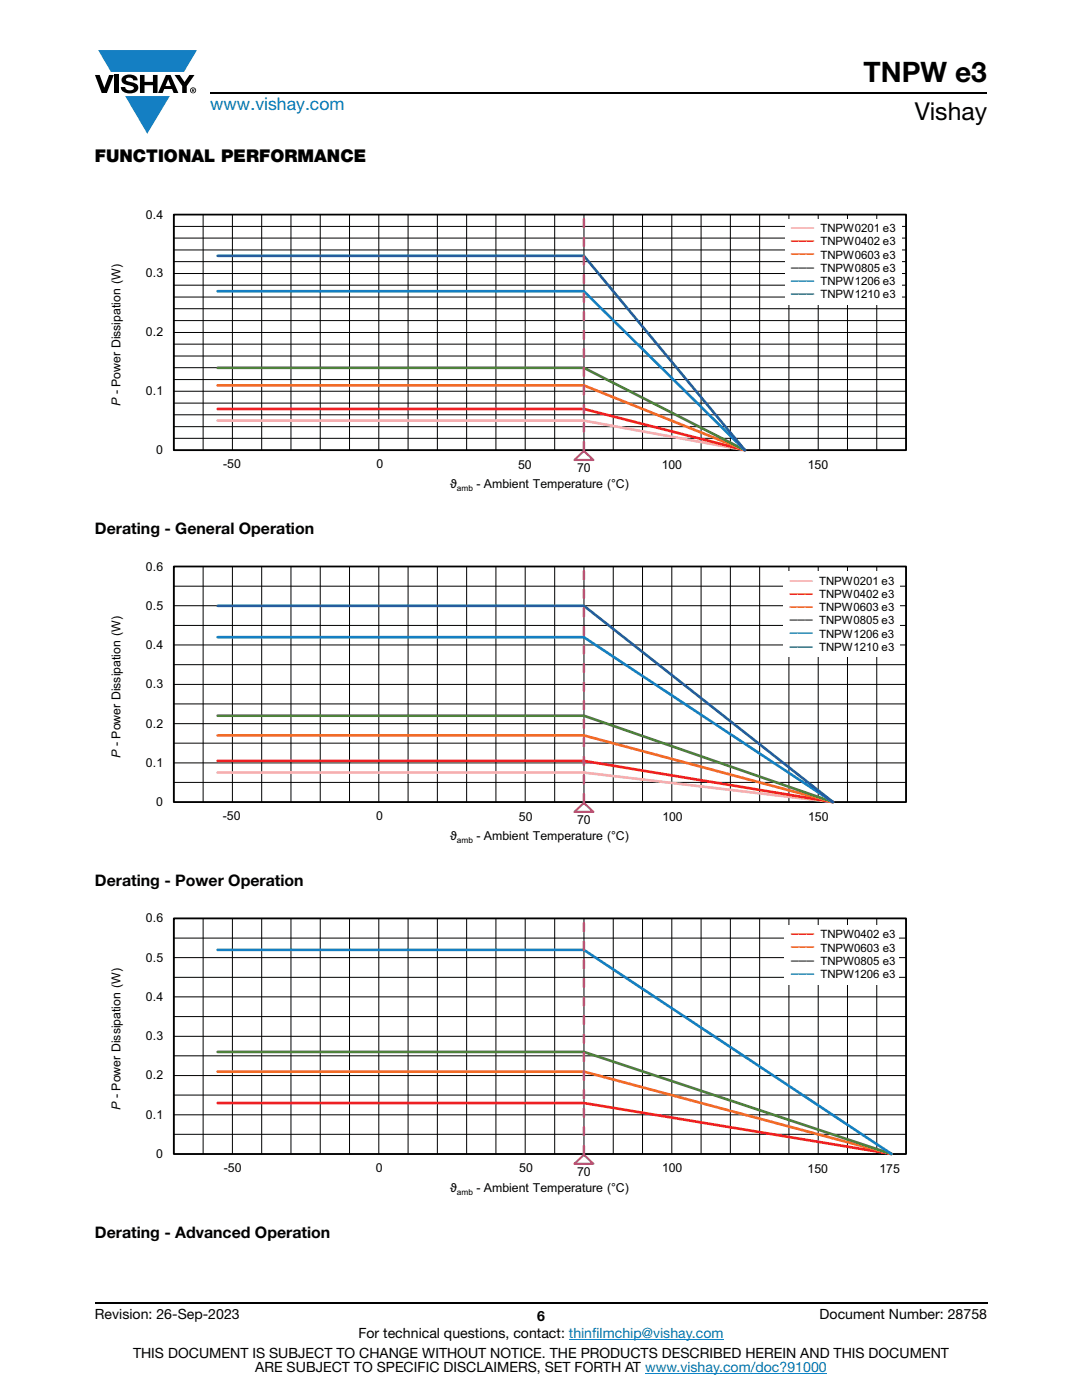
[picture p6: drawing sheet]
<svg xmlns="http://www.w3.org/2000/svg" width="216mm" height="279mm" viewBox="0 0 216 279" stroke-linecap="round" stroke-linejoin="round" font-family="sans-serif">
<g fill="#147fc3">
<path d="M19.6 10h19.7l-2.6 4.3h-1.1h-13.5z"/>
<path d="M25 19.2h8.9l-4.5 7.5z"/>
</g>
<g fill="#000">
<path d="M18.9 15h1l.9 2.5 1-2.5h.9l-1.4 3.6h-1zM22.9 15h.9v3.6h-.9zM24.6 15.3a2.1 2.1 0 0 1 2.8 .3l.1 .4h-.9a.79 .79 0 0 0-.7-.5 .79 .79 0 0 0-.8 .4l.3 .3 1 .2a1.08 1.08 0 0 1 1.2 1 1.08 1.08 0 0 1-1.1 1.2 1.73 1.73 0 0 1-2.4-1.2h.9a.96 .96 0 0 0 .8 .6 .96 .96 0 0 0 .9-.4 1.31 1.31 0 0 0-1.2-.6 1.03 1.03 0 0 1-1.1-.6 1.03 1.03 0 0 1 .2-1.1zM27.9 15h.9v1.3h1.7v-1.3h.9v3.6h-.9v-1.6h-1.7v1.6h-.9zM34.8 15h1.1l.9 1.4 1-1.4h1l-1.5 2.2v1.4h-.9v-1.4z"/>
<path d="M33.6 15.9l.5 1.3h-1.1zM33.1 15l-1.6 3.6h1l.3-.8h1.5l.3 .8h1l-1.6-3.6z"/>
<path d="M38.4 17.8h.2v.2h-.2zM38.3 17.7v.7h.1v-.3l.4 .3-.2-.3 .2-.2-.1-.2z"/>
<path d="M38.1 18a.46 .46 0 0 1 .9 0 .46 .46 0 0 1-.9 0zM37.9 18a.6 .6 0 0 0 1.2 0 .6 .6 0 0 0-1.2 0z"/>
</g>
<path d="M42 18.6h155M18.9 260h178.1" fill="none" stroke="#000" stroke-width=".36"/>
<path d="M113.5 267.3h30.9M128.7 274h36.3" fill="none" stroke="#007ec4" stroke-width=".2"/>
<g fill="none" stroke="#000" stroke-width=".2">
<path d="M34.7 59.3h146.1M34.7 56.9h146.1M34.7 52.2h146.1M34.7 49.9h146.1M34.7 47.5h146.1M34.7 45.2h146.1M34.7 42.8h146.1v47.1h-146.1zM34.7 54.6h146.1M40.5 42.8v47.1M46.4 42.8v47.1M52.2 42.8v47.1M58.1 42.8v47.1"/>
<path d="M63.9 42.8v47.1M69.7 42.8v47.1M75.6 42.8v47.1M81.4 42.8v47.1M87.3 42.8v47.1M93.1 42.8v47.1M99 42.8v47.1M104.8 42.8v47.1M110.7 42.8v47.1M116.5 42.8v47.1M122.4 42.8v47.1M128.2 42.8v47.1"/>
<path d="M134.1 42.8v47.1M139.9 42.8v47.1M145.7 42.8v47.1M151.6 42.8v47.1M157.4 42.8v47.1M163.3 42.8v47.1M169.1 42.8v47.1M174.9 42.8v47.1M34.7 75.8h146.1M34.7 73.4h146.1M34.7 71.1h146.1M34.7 68.7h146.1"/>
<path d="M34.7 64h146.1M34.7 61.6h146.1M34.7 78.1h146.1M34.7 66.4h146.1M34.7 87.5h146.1M34.7 85.1h146.1M34.7 82.8h146.1M34.7 80.5h146.1"/>
</g>
<path d="M34.7 42.8h146.1v47h-146.1z" fill="none" stroke="#000" stroke-width=".35"/>
<path d="M43.4 83.9h73.1l32.1 5.9" fill="none" stroke="#f8adae" stroke-width=".53"/>
<path d="M43.4 81.6h73.1l32.1 8.2" fill="none" stroke="#ee1f23" stroke-width=".53"/>
<path d="M43.4 76.9h73.1l32.1 12.9" fill="none" stroke="#f16b22" stroke-width=".53"/>
<path d="M43.4 73.4h73.1l32.1 16.4" fill="none" stroke="#4e823b" stroke-width=".53"/>
<path d="M43.4 58.1h73.1l32.1 31.7" fill="none" stroke="#147fc3" stroke-width=".53"/>
<path d="M43.4 51.1h73.1l32.1 38.7" fill="none" stroke="#2b5597" stroke-width=".53"/>
<path d="M116.5 89.8v-47" fill="none" stroke="#b9519f" stroke-width=".53" stroke-dasharray="1.6 2.1"/>
<path d="M114.6 91.8l1.9-1.8 1.9 1.8z" fill="none" stroke="#b9519f" stroke-width=".44"/>
<path d="M156.6 43.7h23.3v17.1h-23.3z" fill="#fff"/>
<g fill="none" stroke="#000" stroke-width=".2">
<path d="M34.7 117h146.1M34.7 113.1h146.1v47h-146.1zM40.5 113.1v47M46.4 113.1v47M52.2 113.1v47M58.1 113.1v47M63.9 113.1v47M69.7 113.1v47M75.6 113.1v47M81.4 113.1v47M87.3 113.1v47M93.1 113.1v47"/>
<path d="M99 113.1v47M104.8 113.1v47M110.7 113.1v47M116.5 113.1v47M122.4 113.1v47M128.2 113.1v47M134.1 113.1v47M139.9 113.1v47M145.7 113.1v47M151.6 113.1v47M157.4 113.1v47M163.3 113.1v47"/>
<path d="M169.1 113.1v47M174.9 113.1v47M34.7 132.7h146.1M34.7 124.8h146.1M34.7 136.6h146.1M34.7 128.7h146.1M34.7 120.9h146.1M34.7 156.1h146.1M34.7 148.3h146.1M34.7 140.5h146.1M34.7 152.3h146.1M34.7 144.4h146.1"/>
</g>
<path d="M34.7 113.1h146.1v47h-146.1z" fill="none" stroke="#000" stroke-width=".35"/>
<path d="M43.4 154.2h73.1l49.7 5.9" fill="none" stroke="#f8adae" stroke-width=".53"/>
<path d="M43.4 151.8h73.1l49.7 8.3" fill="none" stroke="#ee1f23" stroke-width=".53"/>
<path d="M43.4 146.8h73.1l49.7 13.3" fill="none" stroke="#f16b22" stroke-width=".53"/>
<path d="M43.4 142.8h73.1l49.7 17.3" fill="none" stroke="#4e823b" stroke-width=".53"/>
<path d="M43.4 127.2h73.1l49.7 32.9" fill="none" stroke="#147fc3" stroke-width=".53"/>
<path d="M43.4 120.9h73.1l49.7 39.2" fill="none" stroke="#2b5597" stroke-width=".53"/>
<path d="M116.5 160.1v-47" fill="none" stroke="#b9519f" stroke-width=".53" stroke-dasharray="1.6 2.1"/>
<path d="M114.6 162l1.9-1.8 1.9 1.8z" fill="none" stroke="#b9519f" stroke-width=".44"/>
<path d="M156.3 114.1h23.3v17h-23.3z" fill="#fff"/>
<g fill="none" stroke="#000" stroke-width=".2">
<path d="M34.7 195h146.1M34.7 187.2h146.1M34.7 183.3h146.1v47h-146.1zM34.7 198.9h146.1M34.7 191.1h146.1M40.5 183.3v47M46.4 183.3v47M52.2 183.3v47M58.1 183.3v47M63.9 183.3v47M69.7 183.3v47M75.6 183.3v47"/>
<path d="M81.4 183.3v47M87.3 183.3v47M93.1 183.3v47M99 183.3v47M104.8 183.3v47M110.7 183.3v47M116.5 183.3v47M122.4 183.3v47M128.2 183.3v47M134.1 183.3v47M139.9 183.3v47M145.7 183.3v47"/>
<path d="M151.6 183.3v47M157.4 183.3v47M163.3 183.3v47M169.1 183.3v47M174.9 183.3v47M34.7 218.5h146.1M34.7 210.7h146.1M34.7 202.9h146.1M34.7 214.7h146.1M34.7 206.8h146.1M34.7 226.4h146.1M34.7 222.5h146.1"/>
</g>
<path d="M34.7 183.3h146.1v47h-146.1z" fill="none" stroke="#000" stroke-width=".35"/>
<path d="M43.4 220.1h73.1l61.4 10.2" fill="none" stroke="#ee1f23" stroke-width=".53"/>
<path d="M43.4 213.9h73.1l61.4 16.4" fill="none" stroke="#f16b22" stroke-width=".53"/>
<path d="M43.4 209.9h73.1l61.4 20.4" fill="none" stroke="#4e823b" stroke-width=".53"/>
<path d="M43.4 189.6h73.1l61.4 40.7" fill="none" stroke="#147fc3" stroke-width=".53"/>
<path d="M116.5 230.3v-47" fill="none" stroke="#b9519f" stroke-width=".53" stroke-dasharray="1.6 2.1"/>
<path d="M114.6 232.3l1.9-1.8 1.9 1.8z" fill="none" stroke="#b9519f" stroke-width=".44"/>
<path d="M156.6 184.5h22.7v12h-22.7z" fill="#fff"/>
<text font-size="5.6" x="172.3" y="16.4">TNPW e3</text>
<text font-size="4.9" x="182.5" y="24">Vishay</text>
<text font-size="3.5" fill="#007ec4" x="42" y="21.9">www.vishay.com</text>
<text font-size="3.5" x="18.9" y="32.3">FUNCTIONAL PERFORMANCE</text>
<g font-size="3.2">
<text x="18.9" y="106.6">Derating - General Operation</text>
<text x="18.9" y="176.8">Derating - Power Operation</text>
<text x="18.9" y="247">Derating - Advanced Operation</text>
</g>
<g font-size="2.8">
<text x="18.9" y="263.3">Revision: 26-Sep-2023</text>
<text x="107.2" y="263.6">6</text>
<text x="163.6" y="263.3">Document Number: 28758</text>
<text x="71.5" y="267.1">For technical questions, contact: thinfilmchip@vishay.com</text>
<text x="26.5" y="271">THIS DOCUMENT IS SUBJECT TO CHANGE WITHOUT NOTICE. THE PRODUCTS DESCRIBED HEREIN AND THIS DOCUMENT</text>
<text x="50.9" y="273.8">ARE SUBJECT TO SPECIFIC DISCLAIMERS, SET FORTH AT www.vishay.com/doc?91000</text>
</g>
<g font-size="2.5">
<text x="29.1" y="43.6">0.4</text>
<text x="29.1" y="55.4">0.3</text>
<text x="29.1" y="67.1">0.2</text>
<text x="24" y="81.1" transform="rotate(-90 24 81.1)">P - Power Dissipation (W)</text>
<text x="29.1" y="78.9">0.1</text>
<text x="31.2" y="90.6">0</text>
<text x="44.5" y="93.5">-50</text>
<text x="75.1" y="93.5">0</text>
<text x="103.4" y="93.5">50</text>
<text x="115.2" y="94.2">70</text>
<text x="132" y="93.5">100</text>
<text x="161.2" y="93.5">150</text>
<text x="89.8" y="97.3">ϑ</text>
<text x="95.1" y="97.3">- Ambient Temperature (°C)</text>
<text x="29.1" y="113.9">0.6</text>
<text x="29.1" y="121.7">0.5</text>
<text x="29.1" y="129.5">0.4</text>
<text x="29.1" y="137.4">0.3</text>
<text x="29.1" y="145.2">0.2</text>
<text x="24" y="151.3" transform="rotate(-90 24 151.3)">P - Power Dissipation (W)</text>
<text x="29.1" y="153">0.1</text>
<text x="31.2" y="160.9">0</text>
<text x="44.5" y="163.7">-50</text>
<text x="75.1" y="163.7">0</text>
<text x="89.8" y="167.6">ϑ</text>
<text x="95.1" y="167.6">- Ambient Temperature (°C)</text>
<text x="103.5" y="163.8">50</text>
<text x="115.2" y="164.4">70</text>
<text x="132.2" y="163.8">100</text>
<text x="161.3" y="163.8">150</text>
<text x="29.1" y="184.1">0.6</text>
<text x="29.1" y="191.9">0.5</text>
<text x="29.1" y="199.8">0.4</text>
<text x="29.1" y="207.6">0.3</text>
<text x="29.1" y="215.4">0.2</text>
<text x="24" y="221.5" transform="rotate(-90 24 221.5)">P - Power Dissipation (W)</text>
<text x="29.1" y="223.3">0.1</text>
<text x="31.2" y="231.1">0</text>
<text x="44.7" y="234">-50</text>
<text x="75" y="234">0</text>
<text x="103.6" y="234">50</text>
<text x="132.1" y="234">100</text>
<text x="89.8" y="237.8">ϑ</text>
<text x="95.1" y="237.8">- Ambient Temperature (°C)</text>
<text x="115.2" y="234.7">70</text>
<text x="161.2" y="234">150</text>
<text x="175.5" y="234">175</text>
</g>
<g font-size="2.3">
<text x="163.7" y="46.3">TNPW0201 e3</text>
<text x="163.7" y="49">TNPW0402 e3</text>
<text x="163.7" y="51.6">TNPW0603 e3</text>
<text x="163.7" y="54.3">TNPW0805 e3</text>
<text x="163.7" y="56.9">TNPW1206 e3</text>
<text x="163.7" y="59.5">TNPW1210 e3</text>
<text x="163.4" y="116.7">TNPW0201 e3</text>
<text x="163.4" y="119.3">TNPW0402 e3</text>
<text x="163.4" y="122">TNPW0603 e3</text>
<text x="163.4" y="124.6">TNPW0805 e3</text>
<text x="163.4" y="127.2">TNPW1206 e3</text>
<text x="163.4" y="129.9">TNPW1210 e3</text>
<text x="163.7" y="187.3">TNPW0402 e3</text>
<text x="163.7" y="189.9">TNPW0603 e3</text>
<text x="163.7" y="192.5">TNPW0805 e3</text>
<text x="163.7" y="195.2">TNPW1206 e3</text>
</g>
<g font-size="1.7">
<text x="91.2" y="97.9">amb</text>
<text x="91.2" y="168.2">amb</text>
<text x="91.2" y="238.4">amb</text>
</g>
<g font-size="1.5" fill="#f8adae">
<text x="157.9" y="45.9">▬▬▬</text>
<text x="157.6" y="116.3">▬▬▬</text>
</g>
<g font-size="1.5" fill="#ee1f23">
<text x="157.9" y="48.5">▬▬▬</text>
<text x="157.6" y="118.9">▬▬▬</text>
<text x="157.9" y="186.8">▬▬▬</text>
</g>
<g font-size="1.5" fill="#f16b22">
<text x="157.9" y="51.2">▬▬▬</text>
<text x="157.6" y="121.5">▬▬▬</text>
<text x="157.9" y="189.5">▬▬▬</text>
</g>
<g font-size="1.5" fill="#4e823b">
<text x="157.9" y="53.8">▬▬▬</text>
<text x="157.6" y="124.2">▬▬▬</text>
<text x="157.9" y="192.1">▬▬▬</text>
</g>
<g font-size="1.5" fill="#147fc3">
<text x="157.9" y="56.5">▬▬▬</text>
<text x="157.6" y="126.8">▬▬▬</text>
<text x="157.9" y="194.8">▬▬▬</text>
</g>
<g font-size="1.5" fill="#2b5597">
<text x="157.9" y="59.1">▬▬▬</text>
<text x="157.6" y="129.4">▬▬▬</text>
</g>
</svg>
